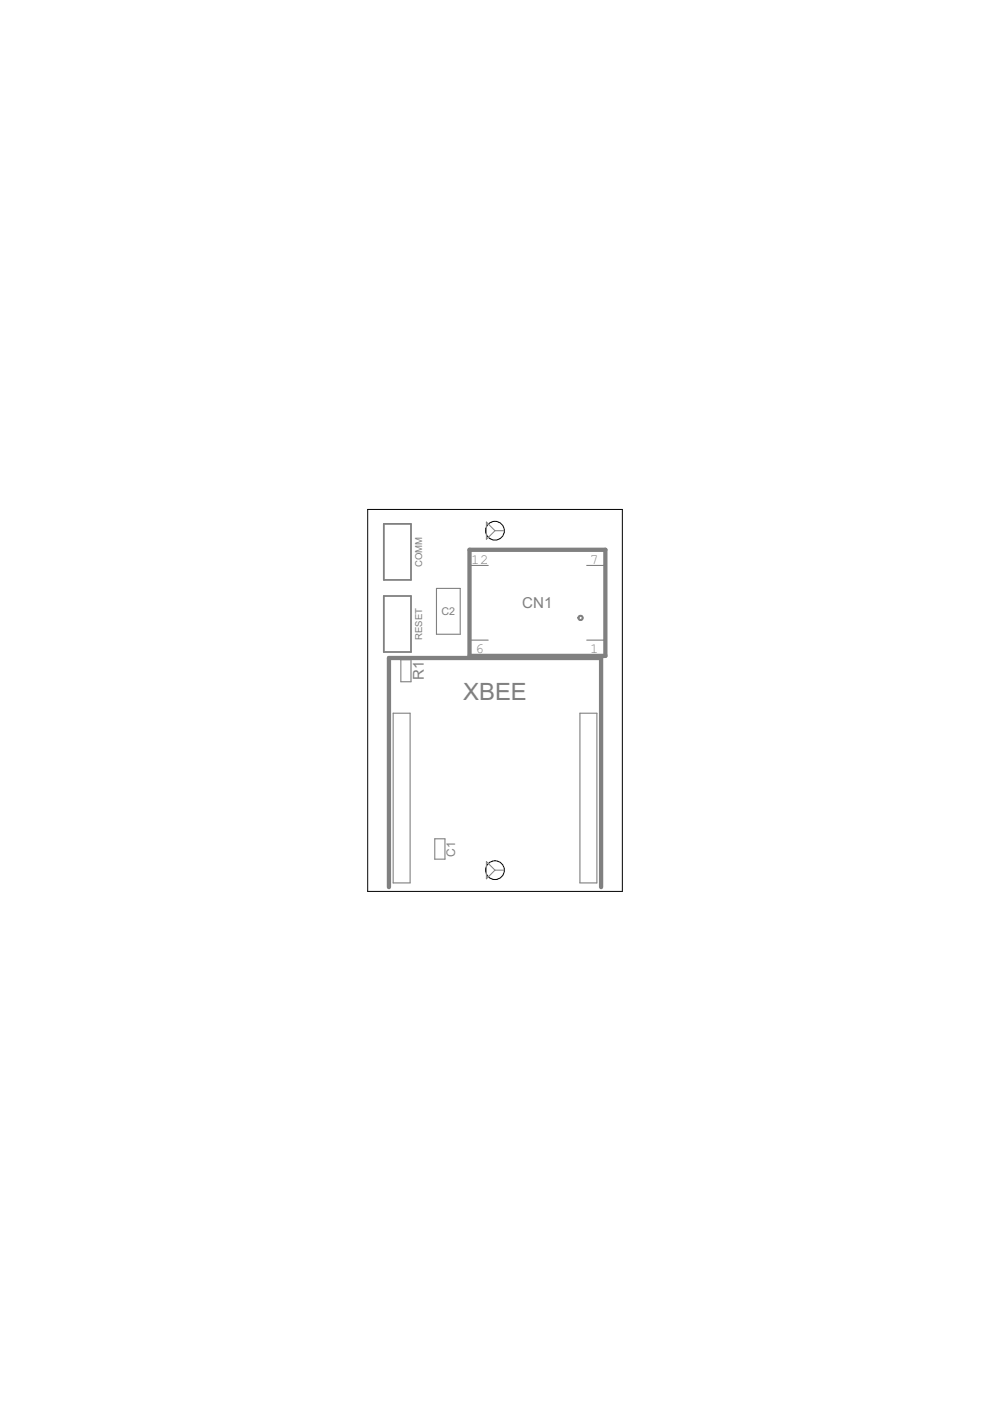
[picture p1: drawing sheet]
<svg xmlns="http://www.w3.org/2000/svg" width="210mm" height="297mm" viewBox="0 0 210 297" stroke-linecap="round" stroke-linejoin="round" font-family="sans-serif">
<path d="M99.5 116.6h28.9v22.5h-28.9zM82.5 188.1v-48.6h44.9v48.6" fill="none" stroke="#808080" stroke-width=".91"/>
<path d="M103.5 119.9h-4v15.8h4M124.4 119.9h4v15.8h-4M85 139.9h2.1v4.6h-2.1zM92.5 124.8h5.1v9.7h-5.1zM83.4 151.2h3.6v36h-3.6zM123 151.2h3.6v36h-3.6zM92.2 177.8h2.1v4.4h-2.1z" fill="none" stroke="#808080" stroke-width=".23"/>
<path d="M81.4 111.1h5.7v11.9h-5.7zM81.4 126.4h5.7v11.8h-5.7z" fill="none" stroke="#808080" stroke-width=".38"/>
<path d="M122.7 130.6a.58 .58 0 0 1 .9 .1 .58 .58 0 0 1-.4 .9 .58 .58 0 0 1-.7-.6h.2a.34 .34 0 0 1 .5-.3 .34 .34 0 0 1 .1 .5 .34 .34 0 0 1-.5-.1l-.1-.1h-.2z" fill-rule="evenodd" fill="#808080" stroke="#808080" stroke-width=".21"/>
<g fill="none" stroke="#000" stroke-width=".21">
<path d="M78 108h54v81h-54z"/>
<circle cx="104.9" cy="112.5" r="1.99"/>
<circle cx="104.9" cy="184.5" r="1.99"/>
</g>
<path d="M103.1 110.7l1.8 1.8-1.8 1.8zM104.9 112.5h1.9M103.1 182.7l1.8 1.8-1.8 1.8zM104.9 184.5h1.9" fill="none" stroke="#808080" stroke-width=".21"/>
<text font-size="5.7" fill="#808080" x="98.2" y="148.5">XBEE</text>
<g font-size="3.6" fill="#808080">
<text x="110.7" y="129">CN1</text>
<text x="89.9" y="144.2" transform="rotate(-90 89.9 144.2)">R1</text>
</g>
<g font-size="3.4" fill="#808080">
<text x="99.9" y="119.5">12</text>
<text x="125.1" y="119.5">7</text>
<text x="100.8" y="138.4">6</text>
<text x="125.1" y="138.4">1</text>
</g>
<text font-size="2.8" fill="#808080" x="96.5" y="181.6" transform="rotate(-90 96.5 181.6)">C1</text>
<text font-size="2.5" fill="#808080" x="93.6" y="130.4">C2</text>
<g font-size="2.3" fill="#808080">
<text x="89.5" y="120.2" transform="rotate(-90 89.5 120.2)">COMM</text>
<text x="89.5" y="135.7" transform="rotate(-90 89.5 135.7)">RESET</text>
</g>
</svg>
